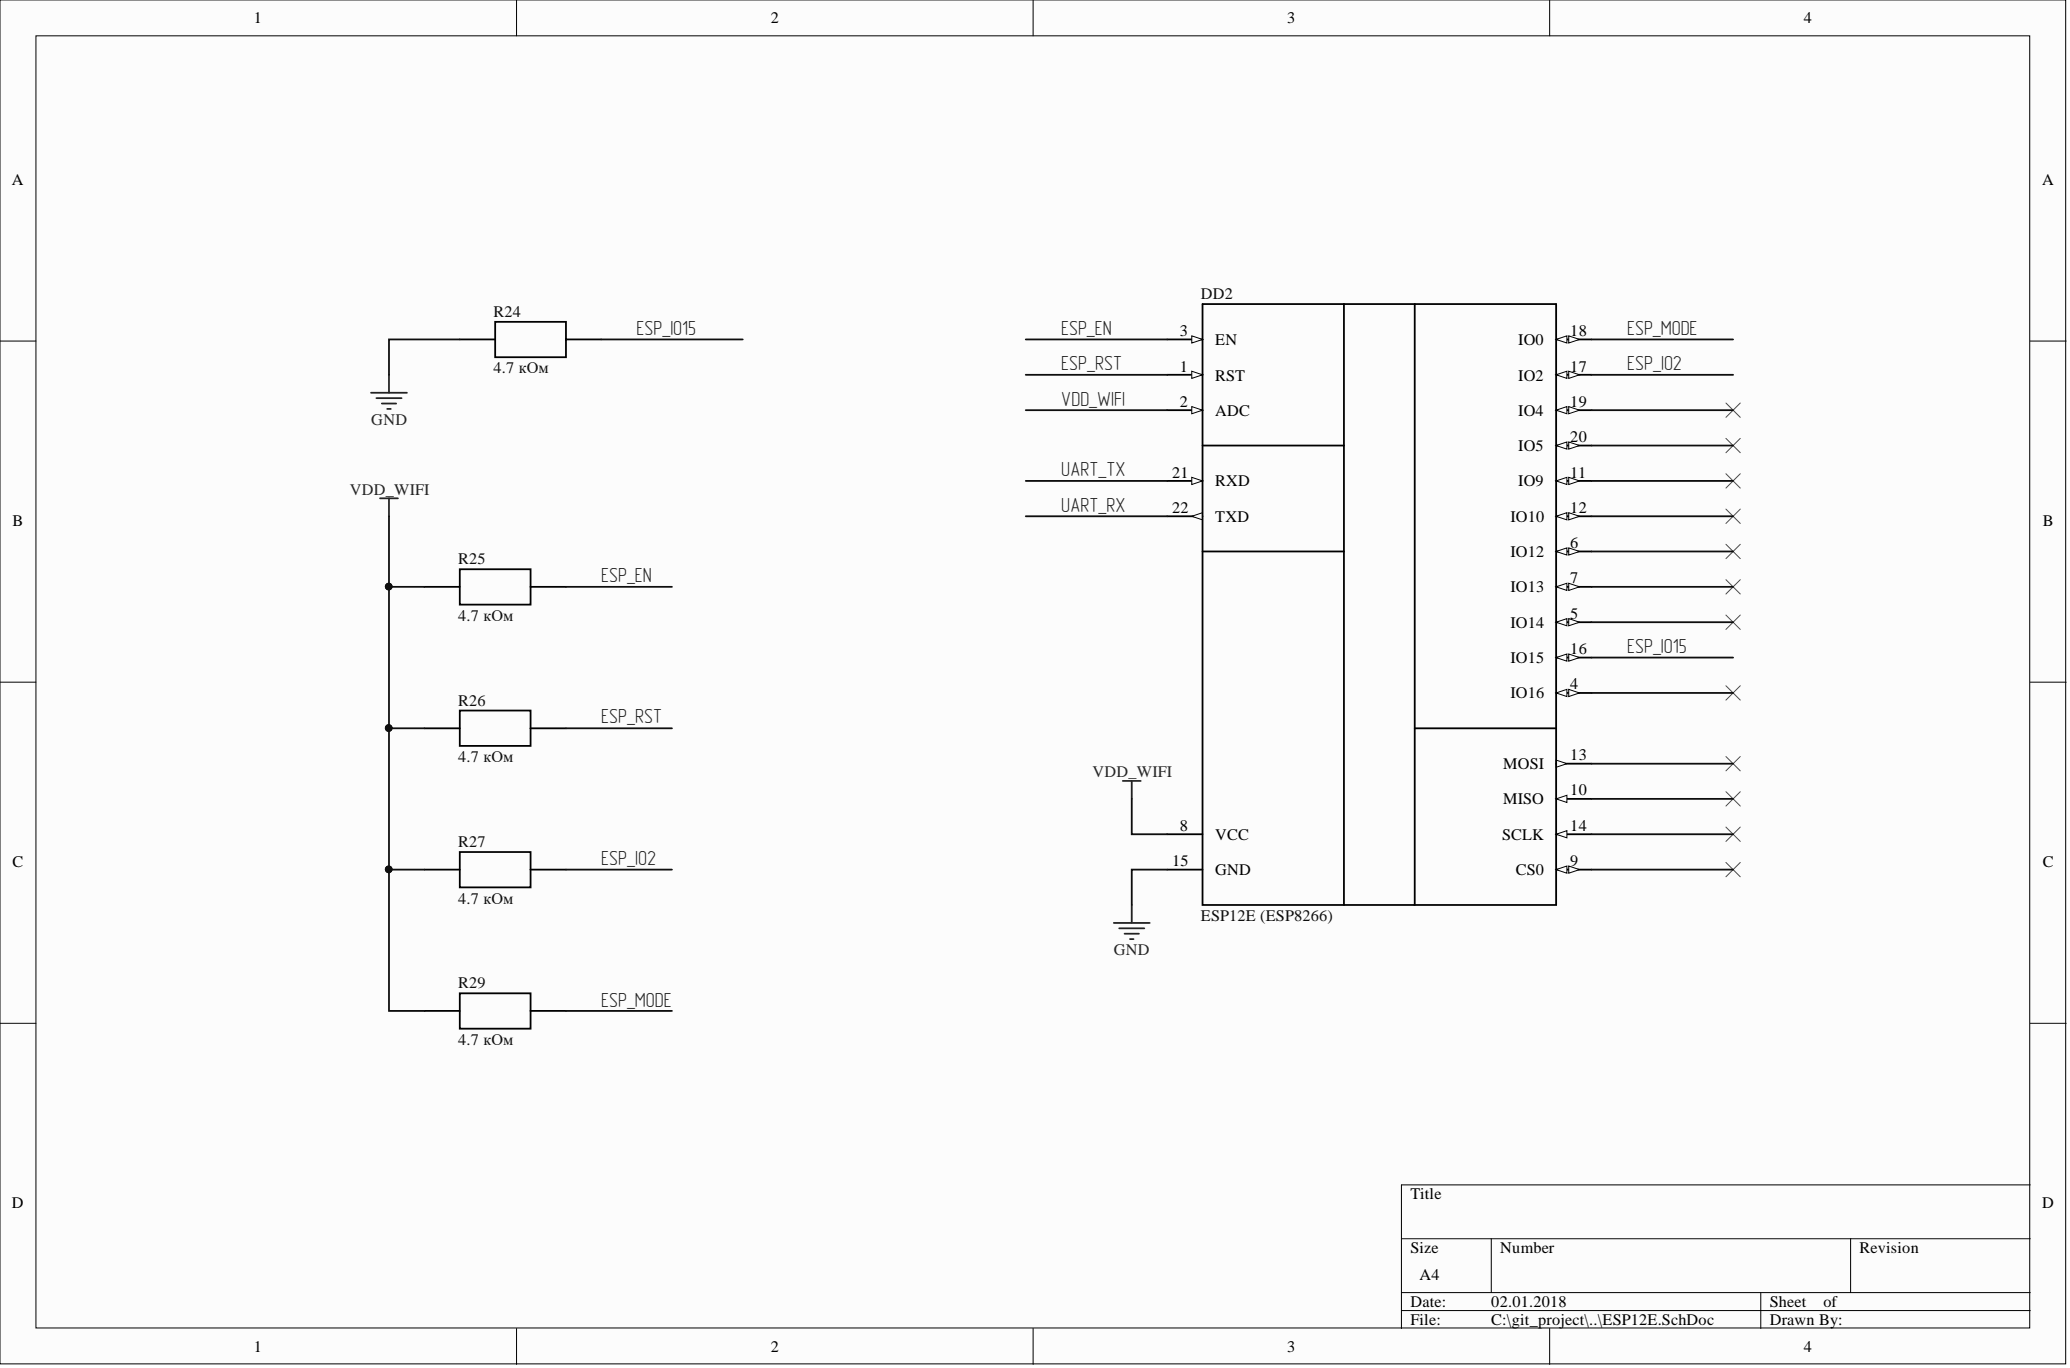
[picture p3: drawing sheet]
<svg xmlns="http://www.w3.org/2000/svg" width="292mm" height="193mm" viewBox="0 0 292 193" stroke-linecap="round" stroke-linejoin="round" font-family="sans-serif">
<g fill="#fcfcfc" stroke="#000" stroke-width=".14">
<path d="M0 0h291.5v192.4h-291.5z"/>
<path d="M5.1 5.1h281.3v182.2h-281.3z"/>
</g>
<g fill="none" stroke="#000" stroke-width=".14">
<path d="M72.9 0v5.1M145.8 0v5.1M218.7 0v5.1M0 48.1h5.1M286.5 48.1h5.1M0 96.2h5.1M286.5 96.2h5.1M0 144.3h5.1M286.5 144.3h5.1M197.8 174.7h88.7M210.4 174.7v7.6M261.1 174.7v7.6"/>
<path d="M286.5 167.1h-88.7v20.3M72.9 187.4v5.1M145.8 187.4v5.1M197.8 182.3h88.7M197.8 184.9h88.7M218.7 187.4v5.1M248.5 182.3v5.1"/>
</g>
<path d="M164.7 52.9h5M169.7 42.9h49.9M189.6 42.9v84.8M199.6 42.9v84.8" fill="none" stroke="#000" stroke-width=".25"/>
<path d="M168.2 52.4l1.5 .5-1.5 .5z" fill="#fcfcfc"/>
<path d="M168.2 52.4l1.5 .5-1.5 .5z" fill="none" stroke="#000" stroke-width=".14"/>
<path d="M164.7 57.9h5" fill="none" stroke="#000" stroke-width=".25"/>
<path d="M168.2 57.4l1.5 .5-1.5 .5z" fill="#fcfcfc"/>
<path d="M168.2 57.4l1.5 .5-1.5 .5z" fill="none" stroke="#000" stroke-width=".14"/>
<path d="M164.7 47.9h5" fill="none" stroke="#000" stroke-width=".25"/>
<path d="M168.2 47.4l1.5 .5-1.5 .5z" fill="#fcfcfc"/>
<path d="M168.2 47.4l1.5 .5-1.5 .5z" fill="none" stroke="#000" stroke-width=".14"/>
<path d="M219.6 97.7h5" fill="none" stroke="#000" stroke-width=".25"/>
<path d="M219.6 97.7l1.5-.5v1.1z" fill="#fcfcfc"/>
<path d="M219.6 97.7l1.5-.5v1.1z" fill="none" stroke="#000" stroke-width=".14"/>
<path d="M221.4 97.2l1.5 .5-1.5 .6z" fill="#fcfcfc"/>
<path d="M221.4 97.2l1.5 .5-1.5 .6z" fill="none" stroke="#000" stroke-width=".14"/>
<path d="M219.6 87.8h5" fill="none" stroke="#000" stroke-width=".25"/>
<path d="M219.6 87.8l1.5-.5v1z" fill="#fcfcfc"/>
<path d="M219.6 87.8l1.5-.5v1z" fill="none" stroke="#000" stroke-width=".14"/>
<path d="M221.4 87.3l1.5 .5-1.5 .5z" fill="#fcfcfc"/>
<path d="M221.4 87.3l1.5 .5-1.5 .5z" fill="none" stroke="#000" stroke-width=".14"/>
<path d="M219.6 77.8h5" fill="none" stroke="#000" stroke-width=".25"/>
<path d="M219.6 77.8l1.5-.5v1z" fill="#fcfcfc"/>
<path d="M219.6 77.8l1.5-.5v1z" fill="none" stroke="#000" stroke-width=".14"/>
<path d="M221.4 77.3l1.5 .5-1.5 .5z" fill="#fcfcfc"/>
<path d="M221.4 77.3l1.5 .5-1.5 .5z" fill="none" stroke="#000" stroke-width=".14"/>
<path d="M219.6 82.8h5" fill="none" stroke="#000" stroke-width=".25"/>
<path d="M219.6 82.8l1.5-.5v1z" fill="#fcfcfc"/>
<path d="M219.6 82.8l1.5-.5v1z" fill="none" stroke="#000" stroke-width=".14"/>
<path d="M221.4 82.3l1.5 .5-1.5 .5z" fill="#fcfcfc"/>
<path d="M221.4 82.3l1.5 .5-1.5 .5z" fill="none" stroke="#000" stroke-width=".14"/>
<path d="M164.7 117.7h5M219.6 122.7h5" fill="none" stroke="#000" stroke-width=".25"/>
<path d="M219.6 122.7l1.5-.5v1z" fill="#fcfcfc"/>
<path d="M219.6 122.7l1.5-.5v1z" fill="none" stroke="#000" stroke-width=".14"/>
<path d="M221.4 122.2l1.5 .5-1.5 .5z" fill="#fcfcfc"/>
<path d="M221.4 122.2l1.5 .5-1.5 .5z" fill="none" stroke="#000" stroke-width=".14"/>
<path d="M219.6 112.7h5" fill="none" stroke="#000" stroke-width=".25"/>
<path d="M219.6 112.7l1.5-.5v1z" fill="#fcfcfc"/>
<path d="M219.6 112.7l1.5-.5v1z" fill="none" stroke="#000" stroke-width=".14"/>
<path d="M219.6 67.8h5" fill="none" stroke="#000" stroke-width=".25"/>
<path d="M219.6 67.8l1.5-.5v1z" fill="#fcfcfc"/>
<path d="M219.6 67.8l1.5-.5v1z" fill="none" stroke="#000" stroke-width=".14"/>
<path d="M221.4 67.3l1.5 .5-1.5 .5z" fill="#fcfcfc"/>
<path d="M221.4 67.3l1.5 .5-1.5 .5z" fill="none" stroke="#000" stroke-width=".14"/>
<path d="M219.6 72.8h5" fill="none" stroke="#000" stroke-width=".25"/>
<path d="M219.6 72.8l1.5-.5v1z" fill="#fcfcfc"/>
<path d="M219.6 72.8l1.5-.5v1z" fill="none" stroke="#000" stroke-width=".14"/>
<path d="M221.4 72.3l1.5 .5-1.5 .5z" fill="#fcfcfc"/>
<path d="M221.4 72.3l1.5 .5-1.5 .5z" fill="none" stroke="#000" stroke-width=".14"/>
<path d="M219.6 107.7h5" fill="none" stroke="#000" stroke-width=".25"/>
<path d="M219.6 107.2l1.5 .5-1.5 .5z" fill="#fcfcfc"/>
<path d="M219.6 107.2l1.5 .5-1.5 .5z" fill="none" stroke="#000" stroke-width=".14"/>
<path d="M219.6 117.7h5" fill="none" stroke="#000" stroke-width=".25"/>
<path d="M219.6 117.7l1.5-.5v1z" fill="#fcfcfc"/>
<path d="M219.6 117.7l1.5-.5v1z" fill="none" stroke="#000" stroke-width=".14"/>
<path d="M219.6 92.8h5M164.7 122.7h5" fill="none" stroke="#000" stroke-width=".25"/>
<path d="M219.6 92.8l1.5-.5v1z" fill="#fcfcfc"/>
<path d="M219.6 92.8l1.5-.5v1z" fill="none" stroke="#000" stroke-width=".14"/>
<path d="M221.4 92.3l1.5 .5-1.5 .5z" fill="#fcfcfc"/>
<path d="M221.4 92.3l1.5 .5-1.5 .5z" fill="none" stroke="#000" stroke-width=".14"/>
<path d="M219.6 52.9h5" fill="none" stroke="#000" stroke-width=".25"/>
<path d="M219.6 52.9l1.5-.5v1z" fill="#fcfcfc"/>
<path d="M219.6 52.9l1.5-.5v1z" fill="none" stroke="#000" stroke-width=".14"/>
<path d="M221.4 52.4l1.5 .5-1.5 .5z" fill="#fcfcfc"/>
<path d="M221.4 52.4l1.5 .5-1.5 .5z" fill="none" stroke="#000" stroke-width=".14"/>
<path d="M219.6 47.9h5" fill="none" stroke="#000" stroke-width=".25"/>
<path d="M219.6 47.9l1.5-.5v1z" fill="#fcfcfc"/>
<path d="M219.6 47.9l1.5-.5v1z" fill="none" stroke="#000" stroke-width=".14"/>
<path d="M221.4 47.4l1.5 .5-1.5 .5z" fill="#fcfcfc"/>
<path d="M221.4 47.4l1.5 .5-1.5 .5z" fill="none" stroke="#000" stroke-width=".14"/>
<path d="M219.6 57.9h5" fill="none" stroke="#000" stroke-width=".25"/>
<path d="M219.6 57.9l1.5-.5v1z" fill="#fcfcfc"/>
<path d="M219.6 57.9l1.5-.5v1z" fill="none" stroke="#000" stroke-width=".14"/>
<path d="M221.4 57.4l1.5 .5-1.5 .5z" fill="#fcfcfc"/>
<path d="M221.4 57.4l1.5 .5-1.5 .5z" fill="none" stroke="#000" stroke-width=".14"/>
<path d="M219.6 62.8h5" fill="none" stroke="#000" stroke-width=".25"/>
<path d="M219.6 62.8l1.5-.5v1.1z" fill="#fcfcfc"/>
<path d="M219.6 62.8l1.5-.5v1.1z" fill="none" stroke="#000" stroke-width=".14"/>
<path d="M221.4 62.3l1.5 .5-1.5 .6z" fill="#fcfcfc"/>
<path d="M221.4 62.3l1.5 .5-1.5 .6z" fill="none" stroke="#000" stroke-width=".14"/>
<path d="M164.7 67.8h5" fill="none" stroke="#000" stroke-width=".25"/>
<path d="M168.2 67.3l1.5 .5-1.5 .5z" fill="#fcfcfc"/>
<path d="M168.2 67.3l1.5 .5-1.5 .5z" fill="none" stroke="#000" stroke-width=".14"/>
<path d="M164.7 72.8h5" fill="none" stroke="#000" stroke-width=".25"/>
<path d="M168.2 72.8l1.5-.5v1z" fill="#fcfcfc"/>
<path d="M168.2 72.8l1.5-.5v1z" fill="none" stroke="#000" stroke-width=".14"/>
<g fill="none" stroke="#000" stroke-width=".25">
<path d="M64.9 47.9h5M69.9 45.4h10v5h-10zM79.9 47.9h4.9M169.7 42.9v84.8h49.9v-84.8M169.7 62.8h19.9M169.7 77.8h19.9M59.9 82.8h5M64.9 80.3h10v5h-10zM74.9 82.8h5M59.9 102.7h5M64.9 100.2h10v5h-10zM74.9 102.7h5"/>
<path d="M199.6 102.7h20M59.9 122.7h5M64.9 120.2h10v5h-10zM74.9 122.7h5M59.9 142.6h5M64.9 140.1h10v5h-10zM74.9 142.6h5"/>
</g>
<g fill="none" stroke="#262626" stroke-width=".25">
<path d="M52.4 55.4h5M53.1 56.2h3.6M53.9 56.9h2M54.6 57.7h.5M54.9 52.9v2.5M53.6 70.3h2.6M54.9 70.3v2.5M158.4 110.2h2.6M159.7 110.2v2.5M157.2 130.2h5M157.9 130.9h3.6M158.7 131.7h2"/>
<path d="M159.4 132.5h.6M159.7 127.7v2.5"/>
</g>
<g fill="none" stroke="#4c4c4c" stroke-width=".14">
<path d="M243.5 56.8l2.1 2.1M245.6 56.8l-2.1 2.1M243.5 61.8l2.1 2.1M243.5 66.8l2.1 2.1M243.5 71.8l2.1 2M243.5 76.8l2.1 2M245.6 61.8l-2.1 2.1M245.6 66.8l-2.1 2.1M245.6 71.8l-2.1 2M245.6 76.8l-2.1 2M243.5 96.7l2.1 2.1M243.5 81.8l2.1 2"/>
<path d="M243.5 86.8l2.1 2M245.6 96.7l-2.1 2.1M245.6 81.8l-2.1 2M245.6 86.8l-2.1 2M243.5 106.7l2.1 2M243.5 111.7l2.1 2M243.5 116.7l2.1 2M245.6 106.7l-2.1 2M245.6 111.7l-2.1 2M245.6 116.7l-2.1 2M243.5 121.7l2.1 2M245.6 121.7l-2.1 2"/>
</g>
<g fill="none" stroke="#0e0e0e" stroke-width=".25">
<path d="M64.9 47.9h-10v5M84.8 47.9h20M144.7 52.9h20M144.7 47.9h20M144.7 57.9h20M224.6 52.9h20M224.6 47.9h20M224.6 57.9h20M54.9 72.8v10h5M144.7 67.8h20M144.7 72.8h20M224.6 67.8h20"/>
<path d="M224.6 72.8h20M224.6 77.8h20M224.6 62.8h20M54.9 82.8v19.9h5M79.9 82.8h14.9M224.6 92.8h20M224.6 82.8h20M224.6 97.7h20M224.6 87.8h20M54.9 102.7v20h5M79.9 102.7h14.9M159.7 112.7v5h5"/>
<path d="M224.6 107.7h20M224.6 112.7h20M224.6 117.7h20M54.9 122.7v19.9h5M79.9 122.7h14.9M164.7 122.7h-5v5M224.6 122.7h20M79.9 142.6h14.9"/>
</g>
<g fill="#0e0e0e" stroke="#0e0e0e" stroke-width=".14">
<circle cx="54.9" cy="82.7" r=".47"/>
<circle cx="54.9" cy="102.7" r=".47"/>
<circle cx="54.9" cy="122.6" r=".47"/>
</g>
<g font-size="2.9" fill="#262626">
<text x="89.8" y="47.3">ESP_IO15</text>
<text x="149.8" y="47.3">ESP_EN</text>
<text x="229.6" y="47.3">ESP_MODE</text>
<text x="149.8" y="52.2">ESP_RST</text>
<text x="229.6" y="52.2">ESP_IO2</text>
<text x="149.8" y="57.2">VDD_WIFI</text>
<text x="149.8" y="67.2">UART_TX</text>
<text x="149.8" y="72.2">UART_RX</text>
<text x="84.8" y="82.1">ESP_EN</text>
<text x="229.6" y="92.1">ESP_IO15</text>
<text x="84.8" y="102.1">ESP_RST</text>
<text x="84.8" y="122.1">ESP_IO2</text>
<text x="84.8" y="142">ESP_MODE</text>
</g>
<g font-size="2.3">
<text x="35.8" y="3.3">1</text>
<text x="108.8" y="3.3">2</text>
<text x="181.6" y="3.3">3</text>
<text x="254.5" y="3.3">4</text>
<text x="1.7" y="26.1">A</text>
<text x="288.2" y="26.1">A</text>
<text x="166.5" y="47.4">3</text>
<text x="221.6" y="47.4">18</text>
<text x="166.5" y="52.4">1</text>
<text x="171.5" y="53.7">RST</text>
<text x="171.5" y="48.7">EN</text>
<text x="214.2" y="53.7">IO2</text>
<text x="214.2" y="48.7">IO0</text>
<text x="221.6" y="52.4">17</text>
<text x="166.5" y="57.4">2</text>
<text x="171.5" y="58.7">ADC</text>
<text x="214.2" y="58.7">IO4</text>
<text x="221.6" y="57.4">19</text>
<text x="214.2" y="63.6">IO5</text>
<text x="221.6" y="62.4">20</text>
<text x="165.4" y="67.4">21</text>
<text x="171.5" y="68.6">RXD</text>
<text x="214.2" y="68.6">IO9</text>
<text x="221.6" y="67.4">11</text>
<text x="1.8" y="74.2">B</text>
<text x="165.4" y="72.3">22</text>
<text x="171.5" y="73.6">TXD</text>
<text x="213.1" y="73.6">IO10</text>
<text x="221.6" y="77.3">6</text>
<text x="221.6" y="72.3">12</text>
<text x="288.3" y="74.2">B</text>
<text x="213.1" y="78.6">IO12</text>
<text x="213.1" y="83.6">IO13</text>
<text x="221.6" y="82.3">7</text>
<text x="213.1" y="88.5">IO14</text>
<text x="221.6" y="87.3">5</text>
<text x="213.1" y="93.5">IO15</text>
<text x="221.6" y="92.3">16</text>
<text x="213.1" y="98.5">IO16</text>
<text x="221.6" y="97.2">4</text>
<text x="221.6" y="107.2">13</text>
<text x="212.1" y="113.4">MISO</text>
<text x="212.1" y="108.5">MOSI</text>
<text x="221.6" y="112.2">10</text>
<text x="166.5" y="117.2">8</text>
<text x="171.5" y="118.4">VCC</text>
<text x="212" y="118.4">SCLK</text>
<text x="221.6" y="117.2">14</text>
<text x="1.8" y="122.3">C</text>
<text x="165.4" y="122.1">15</text>
<text x="171.5" y="123.4">GND</text>
<text x="213.9" y="123.4">CS0</text>
<text x="221.6" y="122.1">9</text>
<text x="288.3" y="122.3">C</text>
<text x="1.7" y="170.4">D</text>
<text x="199" y="169.2">Title</text>
<text x="288.2" y="170.4">D</text>
<text x="199" y="176.8">Size</text>
<text x="211.7" y="176.8">Number</text>
<text x="262.4" y="176.8">Revision</text>
<text x="199" y="184.4">Date:</text>
<text x="200.3" y="180.6">A4</text>
<text x="210.4" y="184.4">02.01.2018</text>
<text x="249.7" y="184.4">Sheet</text>
<text x="257.3" y="184.4">of</text>
<text x="35.8" y="190.7">1</text>
<text x="108.8" y="190.7">2</text>
<text x="181.6" y="190.7">3</text>
<text x="199" y="186.9">File:</text>
<text x="210.4" y="186.9">C:\git_project\..\ESP12E.SchDoc</text>
<text x="249.7" y="186.9">Drawn By:</text>
<text x="254.5" y="190.7">4</text>
</g>
<g font-size="2.3" fill="#0e0e0e">
<text x="69.6" y="44.6">R24</text>
<text x="169.4" y="42.1">DD2</text>
<text x="69.6" y="52.7">4.7 кОм</text>
<text x="64.7" y="79.5">R25</text>
<text x="64.7" y="87.5">4.7 кОм</text>
<text x="64.7" y="99.5">R26</text>
<text x="64.7" y="107.5">4.7 кОм</text>
<text x="64.7" y="119.4">R27</text>
<text x="64.7" y="127.5">4.7 кОм</text>
<text x="169.4" y="129.9">ESP12E (ESP8266)</text>
<text x="64.7" y="139.4">R29</text>
<text x="64.7" y="147.4">4.7 кОм</text>
</g>
<g font-size="2.3" fill="#262626">
<text x="52.4" y="60">GND</text>
<text x="49.4" y="69.8">VDD_WIFI</text>
<text x="154.1" y="109.7">VDD_WIFI</text>
<text x="157.2" y="134.7">GND</text>
</g>
</svg>
